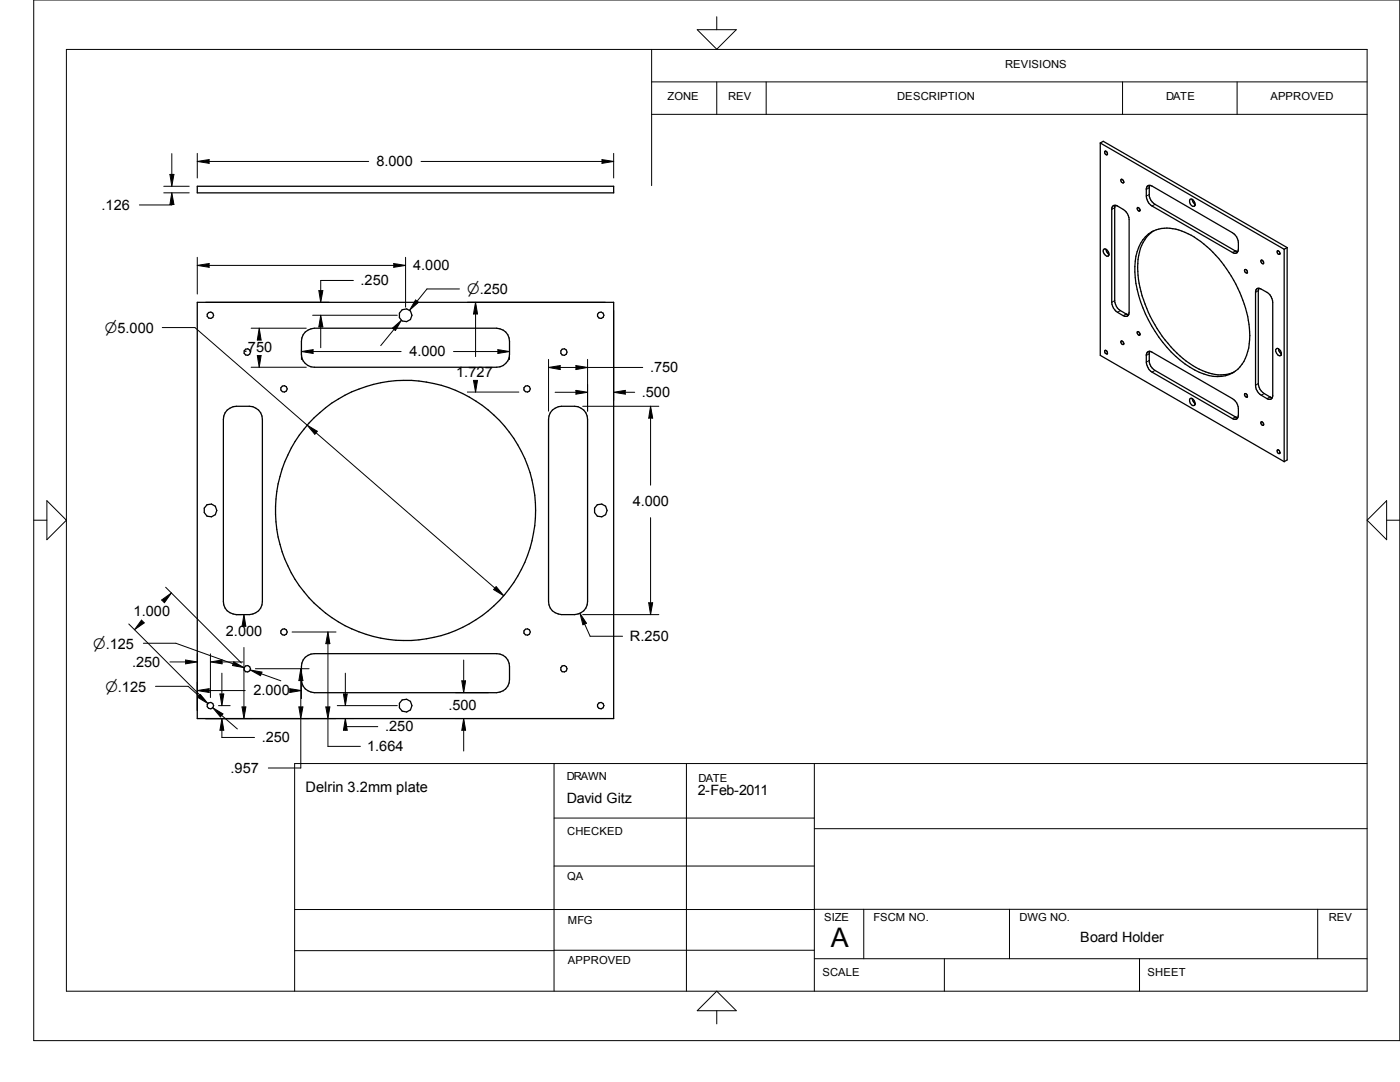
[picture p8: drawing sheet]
<svg xmlns="http://www.w3.org/2000/svg" width="279mm" height="216mm" viewBox="0 0 279 216" stroke-linecap="round" stroke-linejoin="round" font-family="sans-serif">
<g fill="none" stroke="#000" stroke-width=".25">
<path d="M39.4 37.2h83.1v1.3h-83.1zM219.6 28.5l.6-.3 36.7 21.2M219.6 28.5l36.7 21.2M219.6 28.5v42.4l36.7 21.2M220.5 30.2a.4 .4 0 0 1 .5 .2 .4 .4 0 0 1-.2 .5l-.3-.3zM223.8 35.8l.4 .2v.5l-.4-.2zM224.2 36.4h.1M229 37.1l.2-.1 .7 .1 16.1 9.3 .8 .9a3.7 3.7 0 0 1 .3 2.4 .71 .71 0 0 1-.3 .8 .71 .71 0 0 1-.8-.1l-16.1-9.3-.8-.8a3.9 3.9 0 0 1-.3-2.7zM229.4 37v.2a3.4 3.4 0 0 0 .5 3.1l.6 .5 16 9.3 .5 .1M237.5 39.8a.93 .93 0 0 1 .8 1.3 .93 .93 0 0 1-.8-1.3zM238 39.8l.1 .5 .4 .5M220.7 49.7h-.4a.93 .93 0 0 0 .8 1.4l.2-.4"/>
<path d="M220.7 49.7l.4 .5 .2 .5M220.7 49.7l.2 .6 .4 .4M222 41.2l.3-.2 .7 .1a3.3 3.3 0 0 1 2.3 2.3v18.9v.5l-.3 .3-.8-.1a3.4 3.4 0 0 1-2.3-2.3v-18.9zM222.5 41v19l.3 1.1a3.9 3.9 0 0 0 2.1 1.6l.3 .1M227 41.4l.5 .4-.1 .3-.4-.2zM228.6 47.2a6.9 6.9 0 0 1 7.9-.8 22.5 22.5 0 0 1 10.1 10.3 20.7 20.7 0 0 1 2.6 12.7 6.5 6.5 0 0 1-4.6 5.6 9.3 9.3 0 0 1-7.1-1.7 25.4 25.4 0 0 1-11-19 9.6 9.6 0 0 1 2.1-7.1zM230.1 46.1a7.8 7.8 0 0 0-3 5.7 23.4 23.4 0 0 0 4.8 15.3 19.3 19.3 0 0 0 9.4 7.3 6.9 6.9 0 0 0 5-.2M248.4 53.9a.35 .35 0 0 1 .5 .1 .35 .35 0 0 1-.1 .5l-.3-.2zM249 54.3v.1M250.8 57.7l.5-.2 .4 .2a3 3 0 0 1 2.3 2.2v19.1l-.2 .5-.2 .2-.7-.2a3.1 3.1 0 0 1-2.3-2.2v-19.1zM251.2 57.5l-.1 .5v18.5l.4 1.2a4.2 4.2 0 0 0 1.9 1.5l.5 .2M251.7 51.9h.2l.3 .4-.1 .3-.4-.2z"/>
<path d="M252.2 52.5l-.1 .1M254.9 50a.49 .49 0 0 1 .5 .8l-.5-.3zM255.4 50.7h.1M256.3 49.7v42.4M256.9 49.4v42.4l-.6 .3M256.9 49.4l-.6 .3M39.4 60.3h83.1v83.1h-83.1zM60.9 66.3l1.2-.7 .6-.1h36.4a2.6 2.6 0 0 1 2.6 2.6v2.6a2.6 2.6 0 0 1-2.6 2.6h-36.4a2.6 2.6 0 0 1-2.5-2.6v-3.3zM220.5 69.9a.48 .48 0 0 1 .5 .7 .45 .45 0 0 1-.5-.2 .45 .45 0 0 1 0-.5zM223.8 68l.4 .3v.4l-.4-.2zM224.2 68.7h.1M227 66.2a.53 .53 0 0 1 .5 .6l-.2 .1-.3-.3z"/>
<path d="M229 70.3l.3-.2 .6 .2 16.1 9.2 .8 .9a3.6 3.6 0 0 1 .3 2.6l-.3 .6-.8-.1-16.1-9.2a2.71 2.71 0 0 1-1.1-2v-1.5zM229.4 70.1v.2a3.4 3.4 0 0 0 .5 3.1l.6 .5 16.5 9.5M238 79.5h-.5a.93 .93 0 0 0 .8 1.4l.2-.4M238 79.5l.1 .6 .4 .4M238 79.5l.3 .5 .2 .5M248.5 78.5a.4 .4 0 0 1 .4 .3 .4 .4 0 0 1-.1 .4l-.4-.4zM255.1 69.6l.2 .5 .4 .5M255.1 69.6h-.3a.8 .8 0 0 0-.1 1 .8 .8 0 0 0 1 .2v-.2M255.1 69.6a1.21 1.21 0 0 1 .6 1M45.3 81.8l.6-.4a6.8 6.8 0 0 1 5.2 0 2.47 2.47 0 0 1 1.3 2.3v36.3a2.6 2.6 0 0 1-2.6 2.6h-2.6a2.6 2.6 0 0 1-2.6-2.6v-36.3l.3-1.3zM110.2 81.8l.6-.4a6.8 6.8 0 0 1 5.2 0 2.47 2.47 0 0 1 1.3 2.3v36.3a2.6 2.6 0 0 1-2.6 2.6h-2.6a2.6 2.6 0 0 1-2.6-2.6v-36.3l.3-1.3zM251.7 84.2h.2l.3 .3-.1 .4-.4-.3z"/>
<path d="M254.9 89.8a.4 .4 0 0 1 .5 .2 .4 .4 0 0 1-.2 .5l-.3-.2zM255.4 90.4v.1M60.9 131.1l1.2-.6 .6-.1h36.4a2.53 2.53 0 0 1 2.6 2.6v2.6a2.6 2.6 0 0 1-2.6 2.6h-36.4a2.6 2.6 0 0 1-2.5-2.6v-3.3z"/>
<circle cx="42" cy="62.9" r=".65"/>
<circle cx="49.3" cy="70.3" r=".65"/>
<circle cx="56.7" cy="77.6" r=".65"/>
<circle cx="80.9" cy="62.9" r="1.29"/>
<circle cx="105.2" cy="77.6" r=".65"/>
<circle cx="112.5" cy="70.3" r=".65"/>
<circle cx="119.9" cy="62.9" r=".65"/>
<circle cx="42" cy="101.8" r="1.3"/>
<circle cx="80.9" cy="101.8" r="26"/>
<circle cx="119.9" cy="101.8" r="1.3"/>
<circle cx="49.3" cy="133.4" r=".64"/>
<circle cx="56.7" cy="126.1" r=".65"/>
<circle cx="105.2" cy="126.1" r=".65"/>
<circle cx="112.5" cy="133.4" r=".64"/>
<circle cx="42" cy="140.8" r=".65"/>
<circle cx="80.9" cy="140.8" r="1.3"/>
<circle cx="119.9" cy="140.8" r=".65"/>
</g>
<g fill="none" stroke="#000" stroke-width=".2">
<path d="M6.7 0h272.7v207.6h-272.7zM13.3 9.9h259.5v187.9h-259.5zM130 16.3h142.8M130 9.9v27.1M139.1 5.9h7.8l-3.9 3.9zM143 3.3v2.6M143 16.3v6.5M152.9 16.3v6.5M224 16.3v6.5M246.9 16.3v6.5M32.7 37.2h5.1M32.7 38.5h5.1"/>
<path d="M33.9 34.8h.8l-.4 2.4zM34.3 30.6v4.2M34.3 38.5l.4 2.3h-.8zM39.4 30.6v4.9M39.4 32.2l2.3-.4v.8zM41.7 32.2h31.9M84 32.2h36.1M120.1 31.8l2.4 .4-2.4 .4zM122.5 30.6v4.9M130 22.8h142.8M229.4 38.8l-.6 .3M229.4 37.5l-.6 .3"/>
<path d="M34.3 40.8l-6.5 .1M39.4 51.4v7.3M39.4 53l2.3-.4v.7zM41.7 53h36.9M63.6 58h.8l-.4 2.3zM70.5 56h-6.5v2M78.6 52.6l2.3 .4-2.3 .3zM80.8 53h.1M80.9 51.4v9.9M82.9 59.9l.6 .4-1.8 1.6zM91.7 57.7h-6.5l-2 2.4M222.5 41.4l-.6 .4"/>
<path d="M222.5 60l-.6 .3M230.5 40.8l-.6 .3M246.5 50.1l-.5 .3M251.1 58l-.5 .3M32.4 65.4h6.5l22.4 19.4M41 60.3h24.7M50.1 65.5h11M50.1 73.3h11M51.4 71h.7l-.4 2.3zM51.7 65.5l.4 2.4h-.7zM60.2 69.7v2.1M60.2 70.1l2.3-.3v.7z"/>
<path d="M62.4 62.9h16.9M62.5 70.1h17.6M64 65.2v4.2M64 62.9l.4 2.3h-.8zM78.3 65.5l1.8-1.6-1.2 2.1zM78.6 65.7l-2.6 3.3M90.5 70.1h8.9M93.3 60.3h27.5M93.3 78.2h10.2M94.5 75.9h.8l-.4 2.3zM94.9 60.3l.4 2.4h-.8zM94.9 62.7v8.5"/>
<path d="M99.4 69.8l2.3 .3-2.3 .4zM101.7 69.7v2.1M109.5 71.7v10.3M109.5 73.3l2.3-.4v.8zM110.8 78.3h4.1M111.8 73.3h3.1M114.9 77.9l2.4 .4-2.4 .4zM114.9 72.9l2.4 .4-2.4 .4zM117.3 71.7v10.3M117.3 73.3h11M122.5 61.9v18M122.5 78.3l2.3-.4v.8z"/>
<path d="M124.8 78.3h1.9M223.6 62l-.6 .3M224.7 62.7l-.5 .3M229.4 70.6l-.6 .3M229.4 71.9l-.6 .4M230.5 73.9l-.6 .4M251.1 76.5l-.5 .4M252.3 78.5l-.6 .4M253.4 79.2l-.5 .3M9.4 99.9l3.9 3.9-3.9 3.9zM61.3 84.8l2 1.3-.5 .6zM63.1 86.4l35.7 30.9"/>
<path d="M116.3 81.1h15.2M129.8 81.1l.5 2.3h-.8zM129.8 83.4v13.4M246.5 83.2l-.5 .3M276.7 99.9v7.8l-3.9-3.9zM6.7 103.8h2.7M32.3 119.7l1.9-1.4-1.4 2zM33.1 117.2l15.1 15.1M99 117.1l1.5 1.8-2-1.3zM129.8 103.3v17M276.7 103.8h2.7M25.7 124.5l15.2 15.2"/>
<path d="M28.2 123.7l.6 .6-2 1.3zM28.6 128.4h6.5l11.4 4.1M31 136.9h6.5l2.2 2M33.9 132.1h3.1M37 131.7l2.4 .4-2.4 .4zM39.4 130.5v11.3M39.4 137.8l2.3-.4v.8zM40 138.6l1.5 1.8-2-1.3zM41.7 137.8h7.2M42 130.5v8.7M42 132.1l2.3-.4v.8zM43.9 138.5h.8l-.4 2.3z"/>
<path d="M44.3 134.3v4.2M44.3 132.1h4.2M46.7 132.1l2 1.1-2.3-.4zM47 122.6h1.1M48.7 129.2v11.9M48.7 122.6l.4 2.4h-.8zM50 133.7l2.3 .4-.3 .7zM51 133.4h10.7M52.2 134.5l3.8 1.3M57.8 137.4l2.4 .4-2.4 .4zM58.3 126.1h8.8M60 133.4l.5 2.4h-.9z"/>
<path d="M60 135.8v5.3M60.2 134.6v4.8M65.4 128.4v12.7M65.4 126.1l.4 2.3h-.8zM68.5 138.5h.8l-.4 2.3zM68.9 134.3v4.2M90.9 138.2h6.6M92.2 135.8h.7l-.4 2.4zM92.5 131.7v4.1M115.7 122.4l1.4 2-.8 .3zM116.3 122.6h15.2M116.7 124.5l1.1 2.5h6.4"/>
<path d="M129.5 120.3h.8l-.5 2.3zM41 143.4h29.5M42.5 141.2l2 1.3-.5 .5zM43.6 140.8h2.3M44.2 142.7l3.2 2.8M44.3 145.7v1.5h6.5M44.3 143.4l.4 2.3h-.8zM48.3 141.1h.8l-.4 2.3zM59.6 141.1h.9l-.5 2.3zM60 143.4v9.8h-6.4M65 141.1h.8l-.4 2.3zM65.4 143.4v5.5h6.5"/>
<path d="M67.3 140.8h12M68.9 143.4l.4 2.3h-.8zM75.4 145h-6.5v.7M90.9 143.4h29.9M92.5 143.4l.4 2.3h-.7zM92.5 145.7v4.2M110.6 152.4v45.4M137 152.4v45.4M162.5 152.4v45.4M272.8 152.4h-214v45.4M110.6 172.8h51.9M110.6 163.2h51.9"/>
<path d="M162.5 165.4h110.3M58.8 189.7h51.8M110.6 189.6h51.9M162.5 191.3h110.3M172.4 181.4v9.9M188.5 191.3v6.5M201.5 181.4v9.9M227.4 191.3v6.5M263 181.4v9.9M272.8 181.4l-214 .1M139.1 201.7l3.9-3.9 3.9 3.9zM143 201.7v2.6"/>
</g>
<g fill="#000">
<path d="M33.9 34.8h.8v2.4h-.8zM34 38.5h.7v2.3h-.7zM39.4 31.9h2.3v.7h-2.3zM120.1 31.9h2.4v.7h-2.4zM39.4 52.6h2.3v.7h-2.3zM63.6 58h.8v2.3h-.8zM78.6 52.6h2.3v.7h-2.3zM81.8 59.9h1.7v2h-1.7zM51.4 71h.7v2.3h-.7zM51.4 65.5h.7v2.4h-.7zM60.2 69.8h2.3v.7h-2.3zM63.7 62.9h.7v2.3h-.7z"/>
<path d="M78.3 64h1.8v2h-1.8zM94.5 75.9h.8v2.3h-.8zM94.5 60.4h.8v2.3h-.8zM99.4 69.8h2.3v.7h-2.3zM109.5 73h2.3v.7h-2.3zM114.9 77.9h2.4v.8h-2.4zM114.9 73h2.4v.7h-2.4zM122.5 77.9h2.3v.8h-2.3zM61.3 84.9h2v1.8h-2zM129.5 81.1h.8v2.3h-.8zM32.3 118.4h1.9v1.9h-1.9zM98.5 117.1h2v1.8h-2z"/>
<path d="M26.9 123.8h1.9v1.8h-1.9zM37 131.7h2.4v.8h-2.4zM39.4 137.5h2.3v.7h-2.3zM39.5 138.6h2v1.8h-2zM42 131.7h2.3v.8h-2.3zM43.9 138.5h.8v2.3h-.8zM46.4 132.1h2.3v1.1h-2.3zM48.3 122.7h.8v2.3h-.8zM50 133.7h2.3v1.1h-2.3zM57.8 137.5h2.4v.7h-2.4zM59.7 133.5h.8v2.3h-.8zM65.1 126.2h.7v2.2h-.7z"/>
<path d="M68.5 138.5h.8v2.3h-.8zM92.2 135.8h.7v2.4h-.7zM115.8 122.5h1.3v2.2h-1.3zM129.5 120.3h.8v2.3h-.8zM42.5 141.3h2v1.7h-2zM43.9 143.4h.8v2.3h-.8zM48.3 141.1h.8v2.3h-.8zM59.6 141.1h.9v2.3h-.9zM65 141.1h.8v2.3h-.8zM68.6 143.4h.7v2.3h-.7zM92.2 143.4h.7v2.3h-.7z"/>
</g>
<text font-size="5.4" x="165.8" y="189">A</text>
<g font-size="2.9">
<text x="75.1" y="33.1">8.000</text>
<text x="20.3" y="41.8">.126</text>
<text x="82.5" y="53.9">4.000</text>
<text x="72" y="56.9">.250</text>
<text x="93.3" y="58.7">n.250</text>
<text x="21" y="66.4">n5.000</text>
<text x="48.7" y="70.3">.750</text>
<text x="81.7" y="71.1">4.000</text>
<text x="91.1" y="75.3">1.727</text>
<text x="129.8" y="74.3">.750</text>
<text x="128.1" y="79.2">.500</text>
<text x="126.3" y="101">4.000</text>
<text x="26.7" y="122.9">1.000</text>
<text x="18.6" y="129.4">n.125</text>
<text x="45.1" y="126.9">2.000</text>
<text x="125.7" y="127.9">R.250</text>
<text x="26.4" y="133">.250</text>
<text x="21" y="138">n.125</text>
<text x="50.6" y="138.7">2.000</text>
<text x="89.5" y="141.7">.500</text>
<text x="52.2" y="148.1">.250</text>
<text x="73.3" y="149.9">1.664</text>
<text x="76.9" y="145.9">.250</text>
<text x="46" y="154.2">.957</text>
<text x="61" y="158">Delrin 3.2mm plate</text>
</g>
<g font-size="2.8">
<text x="113.1" y="160.3">David Gitz</text>
<text x="139.3" y="158.7">2-Feb-2011</text>
<text x="215.6" y="187.9">Board Holder</text>
</g>
<g font-size="2.2">
<text x="200.6" y="13.6">REVISIONS</text>
<text x="133.2" y="19.9">ZONE</text>
<text x="145.3" y="19.9">REV</text>
<text x="179.1" y="19.9">DESCRIPTION</text>
<text x="232.7" y="19.9">DATE</text>
<text x="253.5" y="19.9">APPROVED</text>
<text x="113.1" y="155.7">DRAWN</text>
<text x="139.4" y="156">DATE</text>
<text x="113.2" y="166.6">CHECKED</text>
<text x="113.2" y="175.7">QA</text>
<text x="113.3" y="184.4">MFG</text>
<text x="164.5" y="183.8">SIZE</text>
<text x="174.3" y="183.8">FSCM NO.</text>
<text x="203.5" y="183.8">DWG NO.</text>
<text x="265.2" y="183.8">REV</text>
<text x="113.3" y="192.4">APPROVED</text>
<text x="164.1" y="194.8">SCALE</text>
<text x="229" y="194.8">SHEET</text>
</g>
</svg>
